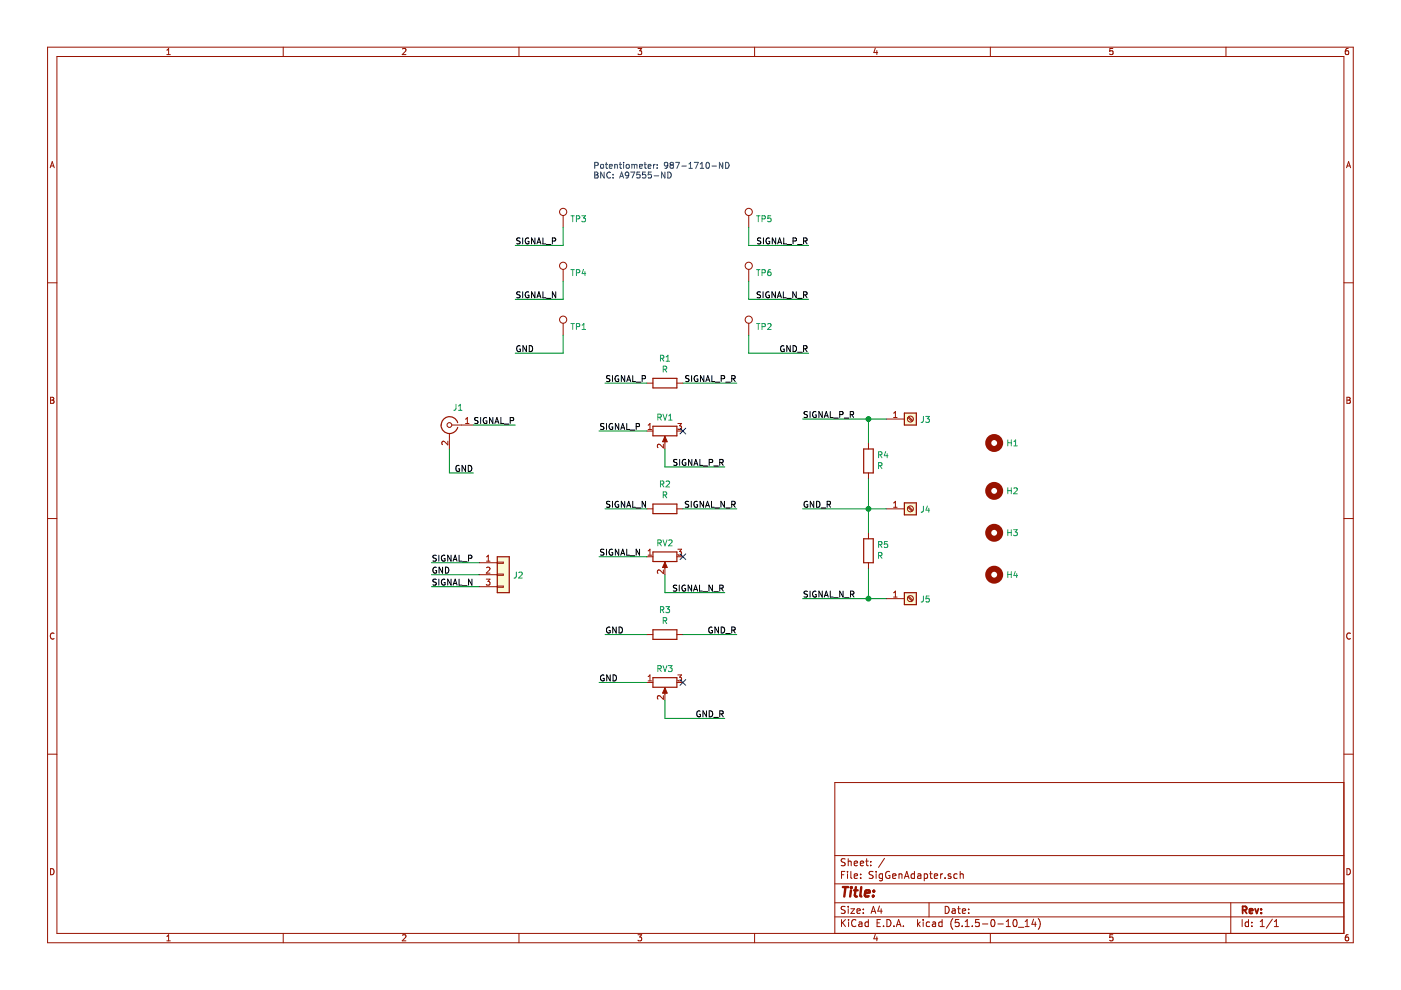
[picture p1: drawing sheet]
EESchema Schematic File Version 4
EELAYER 30 0
EELAYER END
$Descr A4 11693 8268
encoding utf-8
Sheet 1 1
Title ""
Date ""
Rev ""
Comp ""
Comment1 ""
Comment2 ""
Comment3 ""
Comment4 ""
$EndDescr
$Comp
L Mechanical:MountingHole H1
U 1 1
P 8300 3700
F 0 "H1" H 8400 3700 50  0000 L CNN
F 1 "MountingHole" H 8400 3655 50  0001 L CNN
F 2 "MountingHole:MountingHole_3.2mm_M3" H 8300 3700 50  0001 C CNN
F 3 "~" H 8300 3700 50  0001 C CNN
	1    8300 3700
	1    0    0    -1  
$EndComp
$Comp
L Mechanical:MountingHole H2
U 1 1
P 8300 4100
F 0 "H2" H 8400 4100 50  0000 L CNN
F 1 "MountingHole" H 8400 4055 50  0001 L CNN
F 2 "MountingHole:MountingHole_3.2mm_M3" H 8300 4100 50  0001 C CNN
F 3 "~" H 8300 4100 50  0001 C CNN
	1    8300 4100
	1    0    0    -1  
$EndComp
$Comp
L Mechanical:MountingHole H3
U 1 1
P 8300 4450
F 0 "H3" H 8400 4450 50  0000 L CNN
F 1 "MountingHole" H 8400 4405 50  0001 L CNN
F 2 "MountingHole:MountingHole_3.2mm_M3" H 8300 4450 50  0001 C CNN
F 3 "~" H 8300 4450 50  0001 C CNN
	1    8300 4450
	1    0    0    -1  
$EndComp
$Comp
L Mechanical:MountingHole H4
U 1 1
P 8300 4800
F 0 "H4" H 8400 4800 50  0000 L CNN
F 1 "MountingHole" H 8400 4755 50  0001 L CNN
F 2 "MountingHole:MountingHole_3.2mm_M3" H 8300 4800 50  0001 C CNN
F 3 "~" H 8300 4800 50  0001 C CNN
	1    8300 4800
	1    0    0    -1  
$EndComp
$Comp
L Connector:Conn_Coaxial J1
U 1 1
P 3750 3550
F 0 "J1" H 3678 3697 50  0000 C CNN
F 1 "Conn_Coaxial" H 3678 3697 50  0001 C CNN
F 2 "Connector_Coaxial:BNC_Amphenol_B6252HB-NPP3G-50_Horizontal" H 3750 3550 50  0001 C CNN
F 3 " ~" H 3750 3550 50  0001 C CNN
	1    3750 3550
	-1   0    0    -1  
$EndComp
$Comp
L Device:R_POT RV1
U 1 1
P 5550 3600
F 0 "RV1" V 5435 3600 50  0000 C CNN
F 1 "R_POT" V 5434 3600 50  0001 C CNN
F 2 "digikey-footprints:Potentiometer_P120PK-Y25BR10K" H 5550 3600 50  0001 C CNN
F 3 "~" H 5550 3600 50  0001 C CNN
	1    5550 3600
	0    -1   1    0   
$EndComp
Text Label 4300 3550 2    50   ~ 0
SIGNAL_P
Text Label 5000 3600 0    50   ~ 0
SIGNAL_P
NoConn ~ 5700 3600
Text Label 6050 3900 2    50   ~ 0
SIGNAL_P_R
Wire Wire Line
	5550 3900 5550 3750
$Comp
L Connector:Screw_Terminal_01x01 J3
U 1 1
P 7600 3500
F 0 "J3" H 7680 3496 50  0000 L CNN
F 1 "Screw_Terminal_01x01" H 7680 3451 50  0001 L CNN
F 2 "MountingHole:MountingHole_2.2mm_M2_Pad" H 7600 3500 50  0001 C CNN
F 3 "~" H 7600 3500 50  0001 C CNN
	1    7600 3500
	1    0    0    -1  
$EndComp
$Comp
L Connector:Screw_Terminal_01x01 J4
U 1 1
P 7600 4250
F 0 "J4" H 7680 4246 50  0000 L CNN
F 1 "Screw_Terminal_01x01" H 7680 4201 50  0001 L CNN
F 2 "MountingHole:MountingHole_2.2mm_M2_Pad" H 7600 4250 50  0001 C CNN
F 3 "~" H 7600 4250 50  0001 C CNN
	1    7600 4250
	1    0    0    -1  
$EndComp
$Comp
L Connector:Screw_Terminal_01x01 J5
U 1 1
P 7600 5000
F 0 "J5" H 7680 4996 50  0000 L CNN
F 1 "Screw_Terminal_01x01" H 7680 4951 50  0001 L CNN
F 2 "MountingHole:MountingHole_2.2mm_M2_Pad" H 7600 5000 50  0001 C CNN
F 3 "~" H 7600 5000 50  0001 C CNN
	1    7600 5000
	1    0    0    -1  
$EndComp
Text Label 6700 3500 0    50   ~ 0
SIGNAL_P_R
$Comp
L Device:R R1
U 1 1
P 5550 3200
F 0 "R1" V 5343 3200 50  0000 C CNN
F 1 "R" V 5434 3200 50  0000 C CNN
F 2 "Resistor_SMD:R_0603_1608Metric" V 5480 3200 50  0001 C CNN
F 3 "~" H 5550 3200 50  0001 C CNN
	1    5550 3200
	0    1    1    0   
$EndComp
Text Label 5050 3200 0    50   ~ 0
SIGNAL_P
Text Label 6150 3200 2    50   ~ 0
SIGNAL_P_R
$Comp
L Connector:TestPoint TP1
U 1 1
P 4700 2800
F 0 "TP1" H 4758 2872 50  0000 L CNN
F 1 "TestPoint" H 4758 2827 50  0001 L CNN
F 2 "TestPoint:TestPoint_Pad_1.0x1.0mm" H 4900 2800 50  0001 C CNN
F 3 "~" H 4900 2800 50  0001 C CNN
	1    4700 2800
	1    0    0    -1  
$EndComp
$Comp
L Connector:TestPoint TP2
U 1 1
P 6250 2800
F 0 "TP2" H 6308 2872 50  0000 L CNN
F 1 "TestPoint" H 6308 2827 50  0001 L CNN
F 2 "TestPoint:TestPoint_Pad_1.0x1.0mm" H 6450 2800 50  0001 C CNN
F 3 "~" H 6450 2800 50  0001 C CNN
	1    6250 2800
	1    0    0    -1  
$EndComp
Text Label 4300 2950 0    50   ~ 0
GND
Wire Wire Line
	4700 2950 4700 2800
Text Label 6750 2950 2    50   ~ 0
GND_R
Wire Wire Line
	6250 2950 6250 2800
$Comp
L Connector_Generic:Conn_01x03 J2
U 1 1
P 4200 4800
F 0 "J2" H 4280 4796 50  0000 L CNN
F 1 "Conn_01x03" H 4280 4751 50  0001 L CNN
F 2 "Connector_PinSocket_2.54mm:PinSocket_1x03_P2.54mm_Vertical" H 4200 4800 50  0001 C CNN
F 3 "~" H 4200 4800 50  0001 C CNN
	1    4200 4800
	1    0    0    -1  
$EndComp
Text Label 3600 4700 0    50   ~ 0
SIGNAL_P
Wire Wire Line
	4300 2950 4700 2950
Wire Wire Line
	6250 2950 6750 2950
Wire Wire Line
	5050 3200 5400 3200
Wire Wire Line
	5700 3200 6150 3200
$Comp
L Device:R_POT RV2
U 1 1
P 5550 4650
F 0 "RV2" V 5435 4650 50  0000 C CNN
F 1 "R_POT" V 5434 4650 50  0001 C CNN
F 2 "digikey-footprints:Potentiometer_P120PK-Y25BR10K" H 5550 4650 50  0001 C CNN
F 3 "~" H 5550 4650 50  0001 C CNN
	1    5550 4650
	0    -1   1    0   
$EndComp
Text Label 5000 4650 0    50   ~ 0
SIGNAL_N
NoConn ~ 5700 4650
Text Label 6050 4950 2    50   ~ 0
SIGNAL_N_R
Wire Wire Line
	5550 4950 5550 4800
$Comp
L Device:R R2
U 1 1
P 5550 4250
F 0 "R2" V 5343 4250 50  0000 C CNN
F 1 "R" V 5434 4250 50  0000 C CNN
F 2 "Resistor_SMD:R_0603_1608Metric" V 5480 4250 50  0001 C CNN
F 3 "~" H 5550 4250 50  0001 C CNN
	1    5550 4250
	0    1    1    0   
$EndComp
Text Label 5050 4250 0    50   ~ 0
SIGNAL_N
Text Label 6150 4250 2    50   ~ 0
SIGNAL_N_R
Wire Wire Line
	5050 4250 5400 4250
Wire Wire Line
	5700 4250 6150 4250
Wire Wire Line
	5000 4650 5400 4650
Wire Wire Line
	5550 4950 6050 4950
Wire Wire Line
	5000 3600 5400 3600
Wire Wire Line
	5550 3900 6050 3900
Text Label 6700 5000 0    50   ~ 0
SIGNAL_N_R
$Comp
L Device:R_POT RV3
U 1 1
P 5550 5700
F 0 "RV3" V 5435 5700 50  0000 C CNN
F 1 "R_POT" V 5434 5700 50  0001 C CNN
F 2 "digikey-footprints:Potentiometer_P120PK-Y25BR10K" H 5550 5700 50  0001 C CNN
F 3 "~" H 5550 5700 50  0001 C CNN
	1    5550 5700
	0    -1   1    0   
$EndComp
Text Label 5000 5700 0    50   ~ 0
GND
NoConn ~ 5700 5700
Text Label 6050 6000 2    50   ~ 0
GND_R
Wire Wire Line
	5550 6000 5550 5850
$Comp
L Device:R R3
U 1 1
P 5550 5300
F 0 "R3" V 5343 5300 50  0000 C CNN
F 1 "R" V 5434 5300 50  0000 C CNN
F 2 "Resistor_SMD:R_0603_1608Metric" V 5480 5300 50  0001 C CNN
F 3 "~" H 5550 5300 50  0001 C CNN
	1    5550 5300
	0    1    1    0   
$EndComp
Text Label 5050 5300 0    50   ~ 0
GND
Text Label 6150 5300 2    50   ~ 0
GND_R
Wire Wire Line
	5050 5300 5400 5300
Wire Wire Line
	5700 5300 6150 5300
Wire Wire Line
	5000 5700 5400 5700
Wire Wire Line
	5550 6000 6050 6000
Text Label 6700 4250 0    50   ~ 0
GND_R
Wire Wire Line
	3600 4700 4000 4700
Text Label 3600 4900 0    50   ~ 0
SIGNAL_N
Wire Wire Line
	3600 4800 4000 4800
Text Label 3600 4800 0    50   ~ 0
GND
Wire Wire Line
	3600 4900 4000 4900
$Comp
L Device:R R5
U 1 1
P 7250 4600
F 0 "R5" H 7180 4554 50  0000 R CNN
F 1 "R" H 7180 4645 50  0000 R CNN
F 2 "Resistor_SMD:R_0603_1608Metric" V 7180 4600 50  0001 C CNN
F 3 "~" H 7250 4600 50  0001 C CNN
	1    7250 4600
	-1   0    0    1   
$EndComp
Connection ~ 7250 4250
Wire Wire Line
	7250 4250 7400 4250
Wire Wire Line
	7250 4750 7250 5000
Wire Wire Line
	7250 5000 7400 5000
Wire Wire Line
	7250 4450 7250 4250
$Comp
L Device:R R4
U 1 1
P 7250 3850
F 0 "R4" H 7180 3804 50  0000 R CNN
F 1 "R" H 7180 3895 50  0000 R CNN
F 2 "Resistor_SMD:R_0603_1608Metric" V 7180 3850 50  0001 C CNN
F 3 "~" H 7250 3850 50  0001 C CNN
	1    7250 3850
	-1   0    0    1   
$EndComp
Wire Wire Line
	7250 4000 7250 4250
Wire Wire Line
	7250 3700 7250 3500
Connection ~ 7250 3500
Wire Wire Line
	7250 3500 7400 3500
Wire Wire Line
	6700 4250 7250 4250
Wire Wire Line
	6700 5000 7250 5000
Wire Wire Line
	6700 3500 7250 3500
$Comp
L Connector:TestPoint TP4
U 1 1
P 4700 2350
F 0 "TP4" H 4758 2422 50  0000 L CNN
F 1 "TestPoint" H 4758 2377 50  0001 L CNN
F 2 "TestPoint:TestPoint_Pad_1.0x1.0mm" H 4900 2350 50  0001 C CNN
F 3 "~" H 4900 2350 50  0001 C CNN
	1    4700 2350
	1    0    0    -1  
$EndComp
Text Label 4300 2500 0    50   ~ 0
SIGNAL_N
Wire Wire Line
	4700 2500 4700 2350
Wire Wire Line
	4300 2500 4700 2500
$Comp
L Connector:TestPoint TP3
U 1 1
P 4700 1900
F 0 "TP3" H 4758 1972 50  0000 L CNN
F 1 "TestPoint" H 4758 1927 50  0001 L CNN
F 2 "TestPoint:TestPoint_Pad_1.0x1.0mm" H 4900 1900 50  0001 C CNN
F 3 "~" H 4900 1900 50  0001 C CNN
	1    4700 1900
	1    0    0    -1  
$EndComp
Text Label 4300 2050 0    50   ~ 0
SIGNAL_P
Wire Wire Line
	4700 2050 4700 1900
Wire Wire Line
	4300 2050 4700 2050
$Comp
L Connector:TestPoint TP6
U 1 1
P 6250 2350
F 0 "TP6" H 6308 2422 50  0000 L CNN
F 1 "TestPoint" H 6308 2377 50  0001 L CNN
F 2 "TestPoint:TestPoint_Pad_1.0x1.0mm" H 6450 2350 50  0001 C CNN
F 3 "~" H 6450 2350 50  0001 C CNN
	1    6250 2350
	1    0    0    -1  
$EndComp
Text Label 6750 2500 2    50   ~ 0
SIGNAL_N_R
Wire Wire Line
	6250 2500 6250 2350
Wire Wire Line
	6250 2500 6750 2500
$Comp
L Connector:TestPoint TP5
U 1 1
P 6250 1900
F 0 "TP5" H 6308 1972 50  0000 L CNN
F 1 "TestPoint" H 6308 1927 50  0001 L CNN
F 2 "TestPoint:TestPoint_Pad_1.0x1.0mm" H 6450 1900 50  0001 C CNN
F 3 "~" H 6450 1900 50  0001 C CNN
	1    6250 1900
	1    0    0    -1  
$EndComp
Text Label 6750 2050 2    50   ~ 0
SIGNAL_P_R
Wire Wire Line
	6250 2050 6250 1900
Wire Wire Line
	6250 2050 6750 2050
Wire Wire Line
	3950 3550 4300 3550
Text Label 3950 3950 2    50   ~ 0
GND
Wire Wire Line
	3950 3950 3750 3950
Wire Wire Line
	3750 3750 3750 3950
Connection ~ 7250 5000
Text Notes 4950 1500 0    50   ~ 0
Potentiometer: 987-1710-ND\nBNC: A97555-ND\n
$EndSCHEMATC
